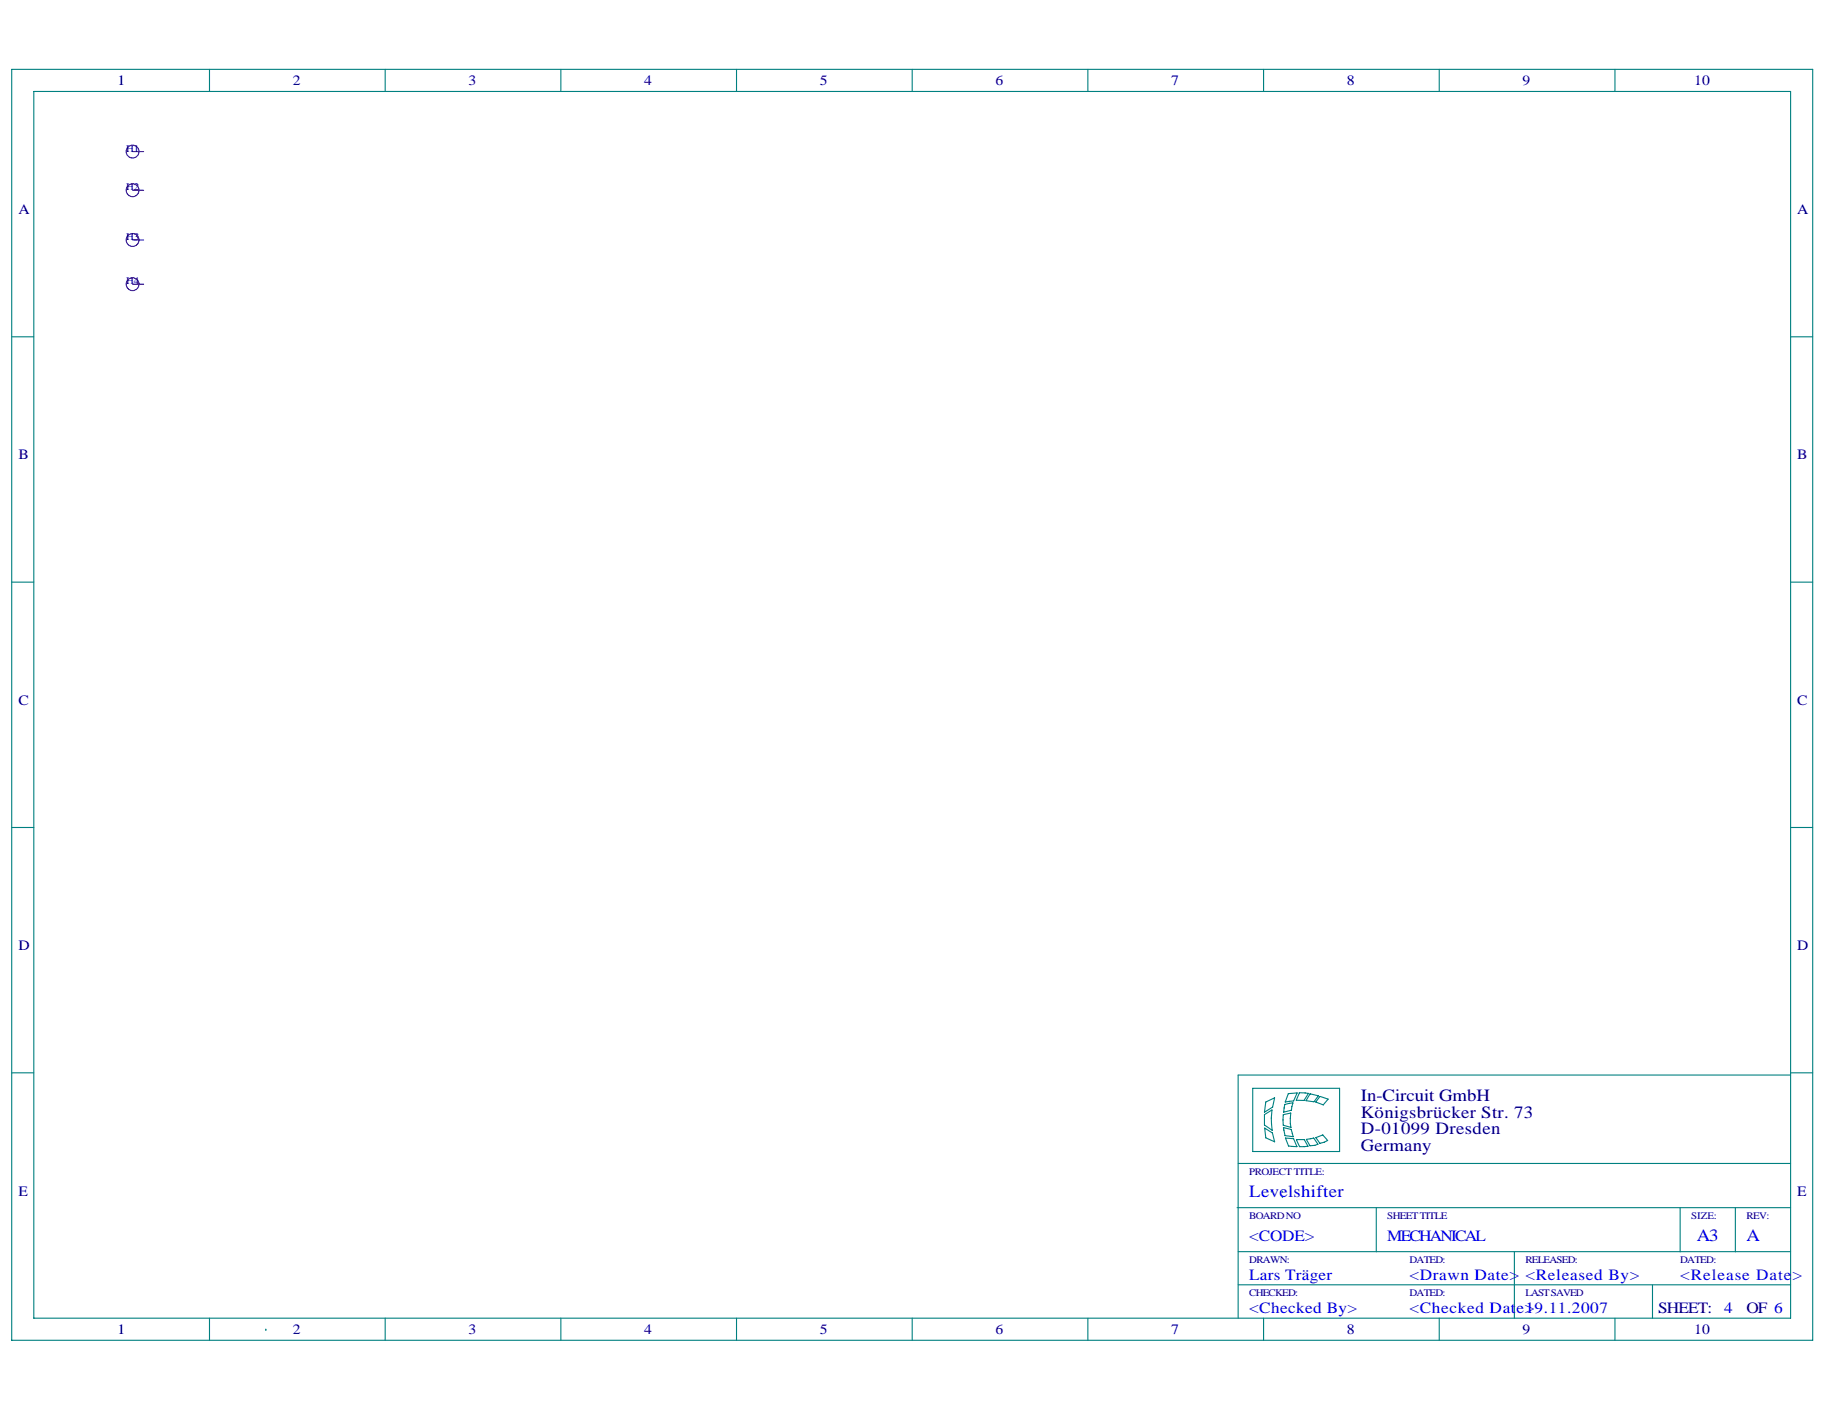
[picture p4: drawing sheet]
<svg xmlns="http://www.w3.org/2000/svg" width="279mm" height="216mm" viewBox="0 0 279 216" stroke-linecap="round" stroke-linejoin="round" font-family="sans-serif">
<g fill="none" stroke="#008080" stroke-width=".17">
<path d="M1.8 10.6h276v194.8h-276zM5.2 14h269.2v188h-269.2zM32.1 10.6v3.4M59 10.6v3.4M86 10.6v3.4M112.9 10.6v3.4M139.8 10.6v3.4M166.7 10.6v3.4M193.7 10.6v3.4M220.6 10.6v3.4M247.5 10.6v3.4M1.8 51.6h3.4"/>
<path d="M274.4 51.6h3.4M1.8 89.2h3.4M274.4 89.2h3.4M1.8 126.8h3.4M274.4 126.8h3.4M1.8 164.4h3.4M189.8 178.3h84.6M192 166.8h13.3v9.6h-13.3zM193.8 170.8l1.1-.7-.1 1.2 .2 1.9-1.2-.8zM193.8 172.9l1.2 .7 .4 1.4-1.4-.7zM194 168.9l1.4-.7-.4 1.4-1.2 .8zM196.7 170.8l1.1-.2v1.5l.1 .7-1.2-.4z"/>
<path d="M196.7 172.8l1.2 .3 .3 1.1-1.3-.2zM196.9 169.2l1.3-.2-.3 1.1-1.2 .3zM197 174.4l1.3 .1 .5 1.2-1.3-.1zM197.5 167.6l1.3-.1-.5 1.2-1.3 .2zM198.7 174.6h1.2l.6 1-1.3 .1zM199.1 167.4l1.4 .1-.6 1.1h-1.2zM200.2 174.6l1.1-.2 .7 .9-1.2 .3zM200.8 167.6l1.3 .3-.7 .9-1.2-.1zM201.7 174.3l1-.4 .8 .9-1.2 .4zM202.3 168l1.2 .4-.7 .9-1.1-.4zM274.4 164.7h-84.6v37.3M274.4 164.4h3.4"/>
<path d="M189.6 185.1h84.8M189.8 196.9h84.6M189.8 191.8h84.6M194.8 182.5h.1M196.5 182.5h.1M196.5 183.4h.1M210.9 185.1v6.7M232.1 191.8v10.2M253.3 196.9v5.1M257.5 185.1v6.7M266 185.1v6.7M32.1 202v3.4"/>
<path d="M40.7 203.7h.1M59 202v3.4M86 202v3.4M112.9 202v3.4M139.8 202v3.4M166.7 202v3.4M193.7 202v3.4M220.6 202v3.4M247.5 202v3.4"/>
</g>
<g fill="none" stroke="#800000" stroke-width=".17">
<path d="M20.3 23.2h1.7M20.3 29.2h1.7M20.3 36.8h1.7M20.3 43.5h1.7"/>
<circle cx="20.3" cy="23.2" r=".98"/>
<circle cx="20.3" cy="29.2" r=".98"/>
<circle cx="20.3" cy="36.8" r=".98"/>
<circle cx="20.3" cy="43.5" r=".98"/>
</g>
<g font-size="2.6" fill="#000080">
<text x="208.6" y="168.7">In-Circuit GmbH</text>
<text x="208.6" y="171.2">Königsbrücker Str. 73</text>
<text x="208.6" y="173.8">D-01099 Dresden</text>
<text x="208.6" y="176.3">Germany</text>
</g>
<g font-size="2.6" fill="#00f">
<text x="191.5" y="183.4">Levelshifter</text>
<text x="260" y="190.1">A3</text>
<text x="267.7" y="190.1">A</text>
</g>
<g font-size="2.4" fill="#00f">
<text x="191.5" y="190.1">&lt;CODE&gt;</text>
<text x="212.6" y="190.1">MECHANICAL</text>
<text x="191.5" y="196.1">Lars Träger</text>
<text x="216" y="196.1">&lt;Drawn Date&gt; &lt;Released By&gt;</text>
<text x="257.5" y="196.1">&lt;Release Date&gt;</text>
<text x="191.5" y="201.1">&lt;Checked By&gt;</text>
<text x="216" y="201.1">&lt;Checked Date&gt;</text>
<text x="233.8" y="201.1">19.11.2007</text>
<text x="264.3" y="201.1">4</text>
</g>
<g font-size="2.4" fill="#000080">
<text x="254.1" y="201.1">SHEET:</text>
<text x="267.7" y="201.1">OF 6</text>
</g>
<g font-size="2.2" fill="#000080">
<text x="18" y="13.1">1</text>
<text x="44.9" y="13.1">2</text>
<text x="71.8" y="13.1">3</text>
<text x="98.7" y="13.1">4</text>
<text x="125.6" y="13.1">5</text>
<text x="152.6" y="13.1">6</text>
<text x="179.5" y="13.1">7</text>
<text x="206.4" y="13.1">8</text>
<text x="233.3" y="13.1">9</text>
<text x="259.6" y="13.1">10</text>
<text x="2.8" y="32.8">A</text>
<text x="275.5" y="32.8">A</text>
<text x="2.8" y="70.4">B</text>
<text x="275.5" y="70.4">B</text>
<text x="2.8" y="108">C</text>
<text x="275.5" y="108">C</text>
<text x="2.8" y="145.6">D</text>
<text x="275.5" y="145.6">D</text>
<text x="2.8" y="183.2">E</text>
<text x="275.5" y="183.2">E</text>
<text x="18" y="204.4">1</text>
<text x="44.9" y="204.4">2</text>
<text x="71.8" y="204.4">3</text>
<text x="98.7" y="204.4">4</text>
<text x="125.6" y="204.4">5</text>
<text x="152.6" y="204.4">6</text>
<text x="179.5" y="204.4">7</text>
<text x="206.4" y="204.4">8</text>
<text x="233.3" y="204.4">9</text>
<text x="259.6" y="204.4">10</text>
</g>
<g font-size="1.5" fill="#000080">
<text x="19.4" y="23.2">H1</text>
<text x="19.4" y="29.2">H2</text>
<text x="19.4" y="36.8">H3</text>
<text x="19.4" y="43.5">H4</text>
<text x="191.5" y="180">PROJECT TITLE:</text>
<text x="191.5" y="186.7">BOARD NO</text>
<text x="212.6" y="186.7">SHEET TITLE</text>
<text x="259.2" y="186.7">SIZE:</text>
<text x="267.7" y="186.7">REV:</text>
<text x="191.5" y="193.5">DRAWN:</text>
<text x="216" y="193.5">DATED:</text>
<text x="233.8" y="193.5">RELEASED:</text>
<text x="257.5" y="193.5">DATED:</text>
<text x="191.5" y="198.6">CHECKED:</text>
<text x="216" y="198.6">DATED:</text>
<text x="233.8" y="198.6">LAST SAVED</text>
</g>
</svg>
